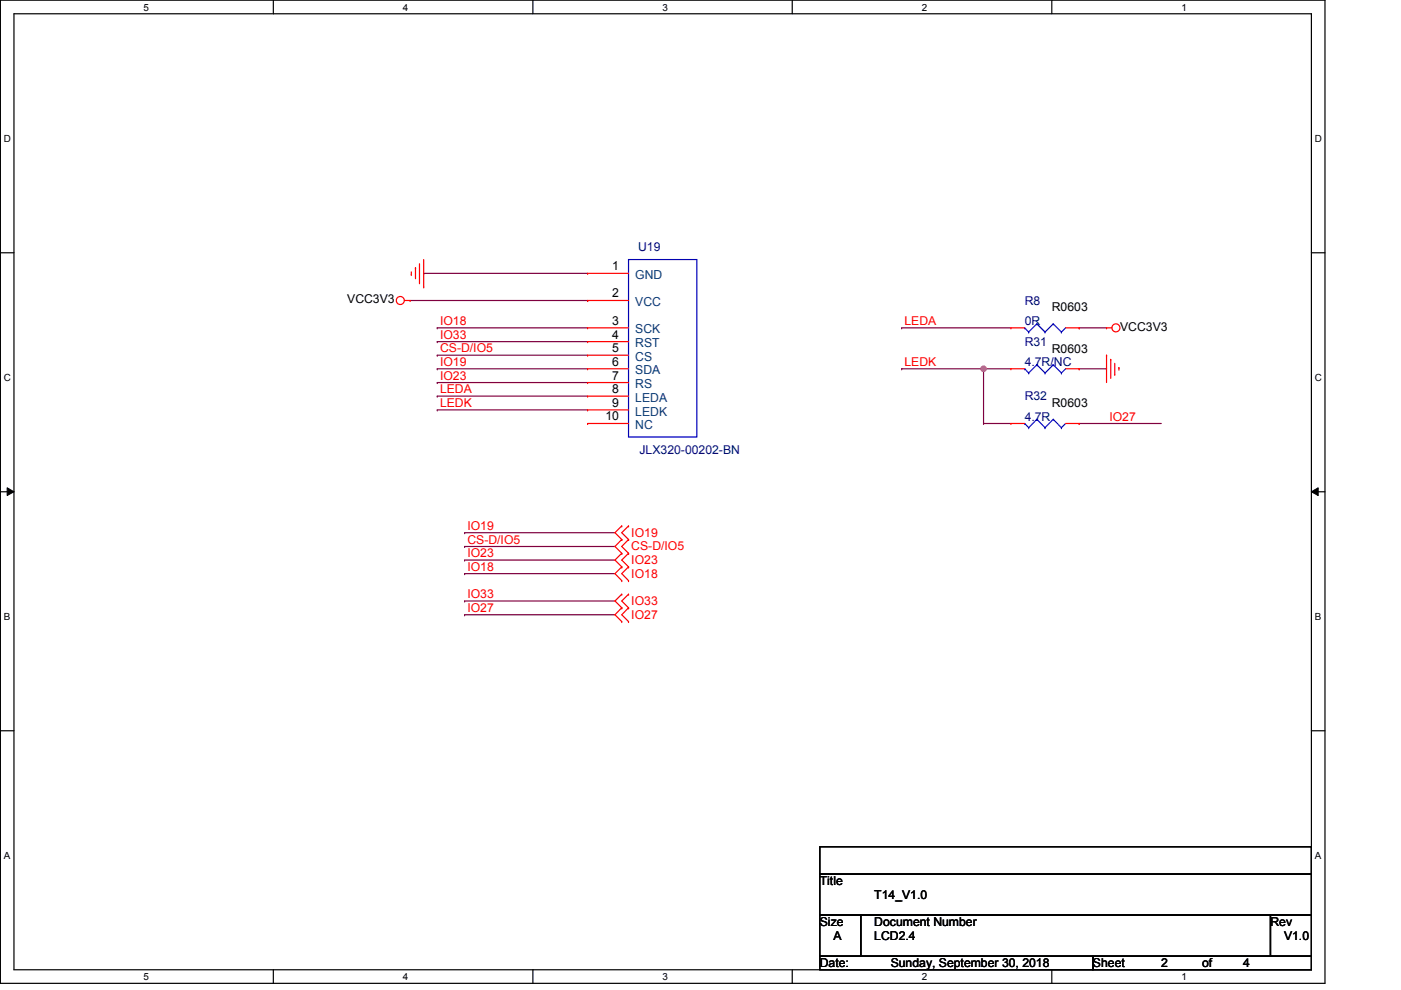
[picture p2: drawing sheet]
<svg xmlns="http://www.w3.org/2000/svg" width="297mm" height="210mm" viewBox="0 0 297 210" stroke-linecap="round" stroke-linejoin="round" font-family="sans-serif">
<path d="M.1 0h280.8v208.5h-280.8zM3 2.9h275v202.7h-275z" fill="none" stroke="#000" stroke-width=".25"/>
<g fill="#fff">
<path d="M30.4 .3h1.2v2.4h-1.2z"/>
<path d="M30.4 205.9h1.2v2.3h-1.2z"/>
</g>
<path d="M58 0v2.9M58 205.6v2.9" fill="none" stroke="#000" stroke-width=".25"/>
<g fill="#fff">
<path d="M85.4 .3h1.2v2.4h-1.2z"/>
<path d="M85.4 205.9h1.2v2.3h-1.2z"/>
</g>
<path d="M113 0v2.9M113 205.6v2.9" fill="none" stroke="#000" stroke-width=".25"/>
<g fill="#fff">
<path d="M140.5 .3h1.1v2.4h-1.1z"/>
<path d="M140.5 205.9h1.1v2.3h-1.1z"/>
</g>
<path d="M168 0v2.9M168 205.6v2.9" fill="none" stroke="#000" stroke-width=".25"/>
<g fill="#fff">
<path d="M195.4 .3h1.2v2.4h-1.2z"/>
<path d="M195.4 205.9h1.2v2.3h-1.2z"/>
</g>
<path d="M223 0v2.9M223 205.6v2.9" fill="none" stroke="#000" stroke-width=".25"/>
<g fill="#fff">
<path d="M250.5 .3h1.1v2.4h-1.1z"/>
<path d="M250.5 205.9h1.1v2.3h-1.1z"/>
<path d="M.8 28.2h1.5v2.4h-1.5z"/>
<path d="M278.8 28.2h1.4v2.4h-1.4z"/>
<path d="M.8 78.9h1.5v2.3h-1.5z"/>
<path d="M278.8 78.9h1.4v2.3h-1.4z"/>
</g>
<path d="M.1 53.6h2.9M278 53.6h2.9" fill="none" stroke="#000" stroke-width=".25"/>
<g fill="#fff">
<path d="M.8 129.6h1.4v2.3h-1.4z"/>
<path d="M278.8 129.6h1.3v2.3h-1.3z"/>
</g>
<path d="M.1 104.3h2.9M278 104.3h2.9" fill="none" stroke="#000" stroke-width=".25"/>
<path d="M1.5 103.4l1.5 .9-1.5 .8zM278 104.3l1.5-.9v1.7z" fill="#000"/>
<path d="M1.5 103.4l1.5 .9-1.5 .8zM278 104.3l1.5-.9v1.7z" fill="none" stroke="#000" stroke-width=".21"/>
<g fill="#fff">
<path d="M.8 180.3h1.4v2.3h-1.4z"/>
<path d="M278.8 180.3h1.3v2.3h-1.3z"/>
</g>
<path d="M.1 154.9h2.9M278 154.9h2.9" fill="none" stroke="#000" stroke-width=".25"/>
<path d="M191.2 69.5h.1M191.2 69.5h23.1M208.5 78.2h.1M208.5 78.2h5.8M228.8 69.5h.1M228.8 69.5h5.8" fill="none" stroke="#7f003f" stroke-width=".25"/>
<circle cx="208.5" cy="78.2" r=".56" fill="#f0f"/>
<circle cx="208.5" cy="78.2" r=".56" fill="none" stroke="#f0f" stroke-width=".25"/>
<g fill="none" stroke="#7f003f" stroke-width=".25">
<path d="M89.8 58h.1M89.8 58h34.8M86.9 63.7h37.7M92.7 69.5h.1M92.7 75.3h.1M92.7 72.4h.1M92.7 78.2h.1M92.7 78.2h31.9M92.7 69.5h31.9M92.7 75.3h31.9M92.7 72.4h31.9M124.6 63.7h.1"/>
<path d="M191.2 78.2h.1M191.2 78.2h17.3M208.5 78.2h.1M208.5 78.2v11.6M228.8 78.2h.1M228.8 78.2h5.8M92.7 81.1h.1M92.7 84h.1M92.7 86.9h.1M92.7 81.1h31.9M92.7 84h31.9M92.7 86.9h31.9"/>
<path d="M208.5 89.8h.1M208.5 89.8h5.8M228.8 89.8h.1M228.8 89.8h17.4M98.5 118.7h.1M98.5 115.9h.1M98.5 112.9h.1M98.5 118.7h31.9M98.5 115.9h31.9M98.5 112.9h31.9M98.5 121.6h.1M98.5 127.4h.1"/>
<path d="M98.5 130.3h.1M98.5 121.6h31.9M98.5 127.4h31.9M98.5 130.3h31.9"/>
</g>
<g fill="none" stroke="#f00" stroke-width=".25">
<path d="M87.2 58.2h.1M87.2 57.7v.5M88.1 56.8h.1M88.1 56.8v2.3M88.9 59.9h.1M88.9 55.9v4M89.8 55v5.8M124.6 58h.1M124.6 58h8.7M85.8 63.7h1.1M86.9 63.7h.1M89.8 60.8h.1"/>
<path d="M124.6 63.7h.1M124.6 69.5h.1M124.6 72.4h.1M124.6 75.3h.1M124.6 78.2h.1M124.6 63.7h8.7M124.6 69.5h8.7M124.6 72.4h8.7M124.6 75.3h8.7M124.6 78.2h8.7M214.3 69.5h.1M214.3 78.2h.1"/>
<path d="M214.3 69.5h3M214.3 78.2h3M225.9 69.5h2.9M225.9 78.2h2.9M228.8 69.5h.1M228.8 78.2h.1M234.6 75.3h.1M234.6 69.5h.1M234.6 75.3v5.8M234.6 69.5h1.2M235.5 76.2h.1M235.5 76.2v4"/>
<path d="M236.3 79.4h.1M236.3 77v2.4M237.2 77.9h.1M237.2 77.9v.6M124.6 81.1h.1M124.6 84h.1M124.6 86.9h.1M124.6 89.8h.1M124.6 81.1h8.7M124.6 84h8.7M124.6 86.9h8.7M124.6 89.8h8.7"/>
<path d="M214.3 89.8h.1M214.3 89.8h3M225.9 89.8h2.9M228.8 89.8h.1M131.8 111.5h.1M131.8 114.4h.1M131.8 117.3h.1M131.8 111.5l-1.4 1.4 1.4 1.5M131.8 114.4l-1.4 1.5 1.4 1.4M131.8 117.3l-1.4 1.4 1.4 1.5M133.3 114.4h.1M133.3 111.5h.1"/>
<path d="M133.3 117.3h.1M133.3 111.5l-1.5 1.4 1.5 1.5M133.3 114.4l-1.5 1.5 1.5 1.4M133.3 117.3l-1.5 1.4 1.5 1.5M131.8 126h.1M131.8 128.9h.1M131.8 120.2h.1M131.8 123.1h.1M131.8 131.8h.1M131.8 126l-1.4 1.4 1.4 1.5M131.8 120.2l-1.4 1.4 1.4 1.5M131.8 128.9l-1.4 1.4 1.4 1.5"/>
<path d="M133.3 128.9h.1M133.3 126h.1M133.3 120.2h.1M133.3 123.1h.1M133.3 131.8h.1M133.3 126l-1.5 1.4 1.5 1.5M133.3 120.2l-1.5 1.4 1.5 1.5M133.3 128.9l-1.5 1.4 1.5 1.5"/>
<circle cx="84.9" cy="63.7" r=".85"/>
<circle cx="236.6" cy="69.5" r=".85"/>
</g>
<path d="M173.8 179.5h104.2v5.8h-104.2zM173.8 185.3h104.2v8.7h-104.2zM173.8 194h8.7v8.7h-8.7zM182.5 194h86.9v8.7h-86.9zM269.4 194h8.6v8.7h-8.6zM173.8 202.7h57.9v2.9h-57.9zM231.7 202.7h46.3v2.9h-46.3z" fill="none" stroke="#000" stroke-width=".25"/>
<g fill="none" stroke="#00f" stroke-width=".25">
<path d="M133.3 55h14.4v37.7h-14.4zM217.3 69.5h.1M217.3 78.2h.1M217.3 69.5l.8 .9M217.3 78.2l.8 .9M218.1 70.4h.1M218.1 79.1h.1M219.8 68.7h.1M219.8 77.3h.1M219.8 68.7l1.8 1.7M219.8 68.7l-1.7 1.7M219.8 77.3l1.8 1.8"/>
<path d="M219.8 77.3l-1.7 1.8M221.6 70.4h.1M221.6 79.1h.1M223.3 68.7h.1M223.3 77.3h.1M223.3 68.7l1.7 1.7M223.3 68.7l-1.7 1.7M223.3 77.3l1.7 1.8M223.3 77.3l-1.7 1.8M225 70.4h.1M225 79.1h.1M225.9 69.5l-.9 .9"/>
<path d="M225.9 78.2l-.9 .9M217.3 89.8h.1M217.3 89.8l.8 .9M218.1 90.7h.1M219.8 88.9h.1M219.8 88.9l1.8 1.8M219.8 88.9l-1.7 1.8M221.6 90.7h.1M223.3 88.9h.1M223.3 88.9l1.7 1.8M223.3 88.9l-1.7 1.8M225 90.7h.1"/>
<path d="M225.9 89.8l-.9 .9"/>
</g>
<circle cx="208.5" cy="78.2" r=".56" fill="#f0f"/>
<circle cx="208.5" cy="78.2" r=".56" fill="none" stroke="#f0f" stroke-width=".25"/>
<g font-size="2.6" fill="#00007f">
<text x="135.3" y="53.3">U19</text>
<text x="217.3" y="64.6">R8</text>
<text x="217.3" y="69">0R</text>
<text x="217.3" y="73.3">R31</text>
<text x="217.3" y="77.6">4.7R/NC</text>
<text x="217.3" y="84.9">R32</text>
<text x="217.3" y="89.2">4.7R</text>
<text x="135.6" y="96.2">JLX320-00202-BN</text>
</g>
<g font-size="2.6">
<text x="129.8" y="57.3">1</text>
<text x="73.6" y="64.3">VCC3V3</text>
<text x="129.8" y="63.1">2</text>
<text x="129.8" y="68.9">3</text>
<text x="129.8" y="71.8">4</text>
<text x="223" y="66">R0603</text>
<text x="237.5" y="70.1">VCC3V3</text>
<text x="129.8" y="74.7">5</text>
<text x="129.8" y="77.6">6</text>
<text x="223" y="74.8">R0603</text>
<text x="129.8" y="80.5">7</text>
<text x="129.8" y="83.4">8</text>
<text x="128.4" y="89.2">10</text>
<text x="129.8" y="86.3">9</text>
<text x="223" y="86.3">R0603</text>
<text x="173.8" y="187.7">Title</text>
<text x="185.4" y="190.6">T14_V1.0</text>
<text x="173.8" y="196.3">Size</text>
<text x="185.4" y="196.3">Document Number</text>
<text x="269.4" y="196.3">Rev</text>
<text x="176.7" y="199.3">A</text>
<text x="185.4" y="199.3">LCD2.4</text>
<text x="272.2" y="199.3">V1.0</text>
<text x="173.8" y="205.1">Date:</text>
<text x="188.8" y="205.1">Sunday, September 30, 2018</text>
<text x="231.7" y="205.1">Sheet</text>
<text x="246.2" y="205.1">2</text>
<text x="254.9" y="205.1">of</text>
<text x="263.6" y="205.1">4</text>
</g>
<g font-size="2.6" fill="#003f7f">
<text x="134.7" y="59.1">GND</text>
<text x="134.7" y="64.9">VCC</text>
<text x="134.7" y="70.7">SCK</text>
<text x="134.7" y="73.6">RST</text>
<text x="134.7" y="76.5">CS</text>
<text x="134.7" y="79.4">SDA</text>
<text x="134.7" y="82.3">RS</text>
<text x="134.7" y="85.2">LEDA</text>
<text x="134.7" y="88.1">LEDK</text>
<text x="134.7" y="91">NC</text>
</g>
<g font-size="2.6" fill="#f00">
<text x="93.3" y="68.9">IO18</text>
<text x="93.3" y="71.8">IO33</text>
<text x="191.8" y="68.9">LEDA</text>
<text x="93.3" y="74.7">CS-D/IO5</text>
<text x="93.3" y="77.6">IO19</text>
<text x="191.8" y="77.6">LEDK</text>
<text x="93.3" y="80.5">IO23</text>
<text x="93.3" y="83.4">LEDA</text>
<text x="93.3" y="86.3">LEDK</text>
<text x="235.2" y="89.2">IO27</text>
<text x="99.1" y="112.4">IO19</text>
<text x="133.9" y="113.8">IO19</text>
<text x="99.1" y="118.2">IO23</text>
<text x="99.1" y="115.3">CS-D/IO5</text>
<text x="133.9" y="116.7">CS-D/IO5</text>
<text x="133.9" y="119.6">IO23</text>
<text x="99.1" y="121">IO18</text>
<text x="133.9" y="122.5">IO18</text>
<text x="99.1" y="126.8">IO33</text>
<text x="99.1" y="129.8">IO27</text>
<text x="133.9" y="128.3">IO33</text>
<text x="133.9" y="131.2">IO27</text>
</g>
<g font-size="2.1">
<text x="30.4" y="2.2">5</text>
<text x="85.4" y="2.2">4</text>
<text x="140.5" y="2.2">3</text>
<text x="195.4" y="2.2">2</text>
<text x="250.5" y="2.2">1</text>
<text x=".8" y="30.1">D</text>
<text x="278.8" y="30.1">D</text>
<text x=".8" y="80.8">C</text>
<text x="278.8" y="80.8">C</text>
<text x=".8" y="131.5">B</text>
<text x="278.8" y="131.5">B</text>
<text x=".8" y="182.2">A</text>
<text x="278.8" y="182.2">A</text>
<text x="30.4" y="207.8">5</text>
<text x="85.4" y="207.8">4</text>
<text x="140.5" y="207.8">3</text>
<text x="195.4" y="207.8">2</text>
<text x="250.5" y="207.8">1</text>
</g>
</svg>
